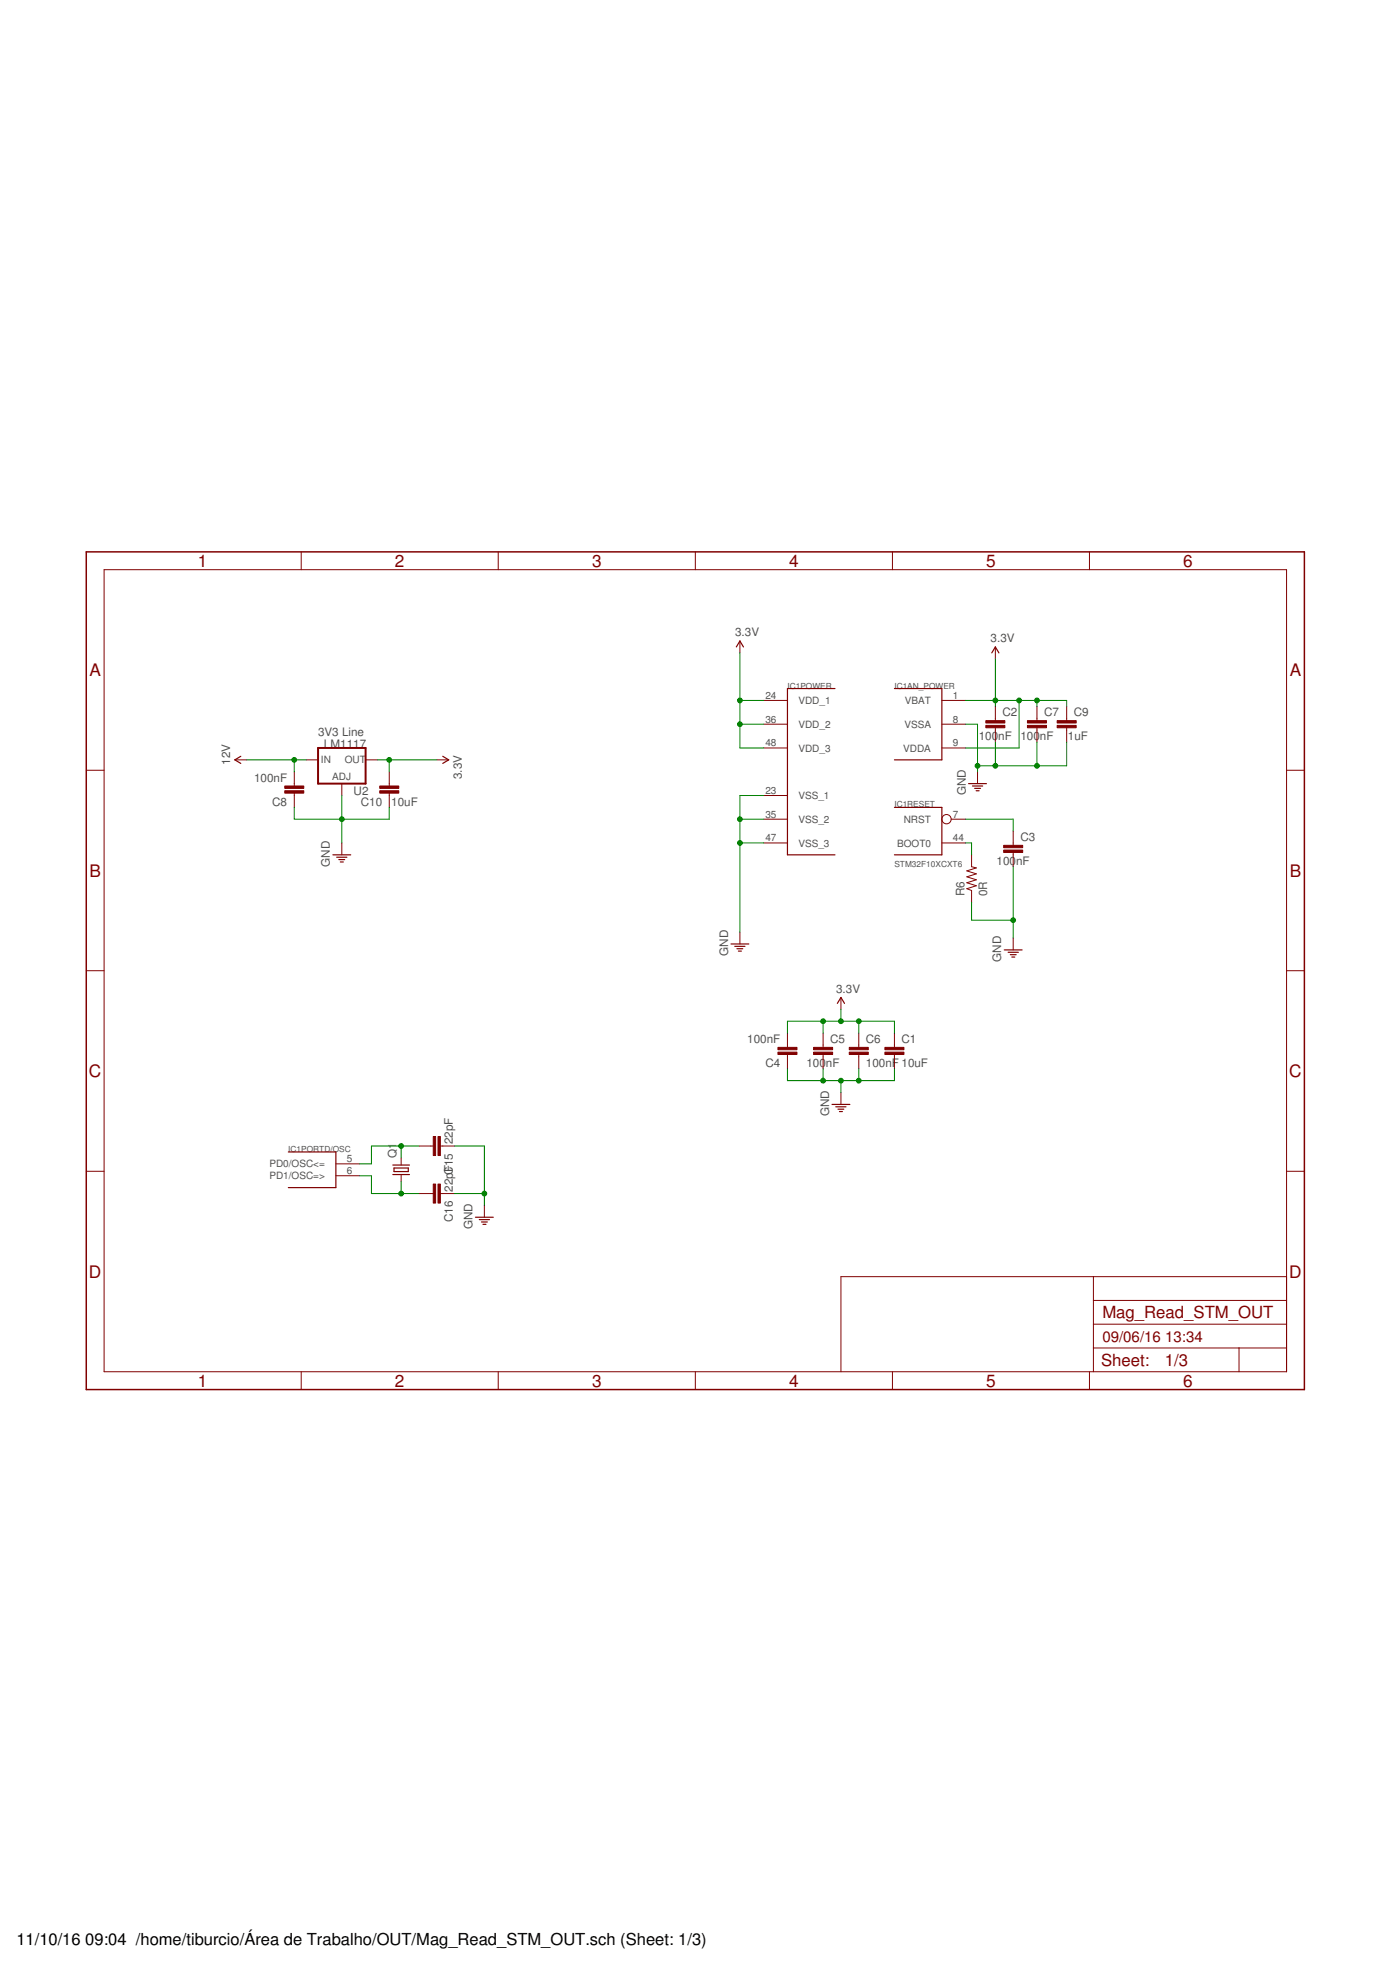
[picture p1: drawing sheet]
<svg xmlns="http://www.w3.org/2000/svg" width="297mm" height="420mm" viewBox="0 0 297 420" stroke-linecap="round" stroke-linejoin="round" font-family="sans-serif">
<g fill="none" stroke="#800000" stroke-width=".25">
<path d="M157.4 138.3l.7-1.3 .8 1.3M211.9 139.5l.8-1.2 .8 1.2M178.4 147.2h-10.1v35.5h10.1M191.1 147.2h10.2v15.2h-10.2M51.5 161.6l-1.3 .8 1.3 .8M94.6 161.6l1.3 .8-1.3 .8M191.1 172.6h10.2v10.1h-10.2M207 167.5h3.8M207.8 168h2.2M208.3 168.5h1.2M208.6 169h.6M71.1 182.7h3.9"/>
<path d="M71.9 183.2h2.2M72.4 183.7h1.3M72.7 184.2h.7M156.2 201.7h3.8M157 202.2h2.2M157.5 202.8h1.2M157.8 203.3h.6M178.9 214.4l.8-1.2 .8 1.2M214.6 203h3.8M215.4 203.5h2.2M215.9 204h1.2M216.2 204.5h.7"/>
<path d="M177.8 236h3.8M178.6 236.5h2.2M179.1 237h1.2M179.4 237.6h.6M61.6 246.2h10.2v7.6h-10.2M83.9 249h3.6M83.9 251h3.6M84.2 249.6h3v.8h-3zM101.6 260.1h3.8M102.4 260.6h2.2M102.9 261.2h1.2M103.2 261.7h.6"/>
</g>
<g fill="none" stroke="#800000" stroke-width=".21">
<path d="M64.4 117.9v3.9M106.5 117.9v3.9M148.6 117.9v3.9M190.7 117.9v3.9M232.8 117.9v3.9M22.2 121.8h252.7v171.4h-252.7zM158.1 137v2.5M212.7 138.3v2.5M163.2 149.7h5.1M163.2 154.8h5.1M163.2 159.9h5.1M201.3 149.7h5.1"/>
<path d="M201.3 154.8h5.1M201.3 159.9h5.1M212.7 151v3M212.7 155.5v3.1M221.6 151v3M221.6 155.5v3.1M227.9 151v3M227.9 155.5v3.1M18.4 164.6h3.8M50.2 162.4h2.5M62.9 164.9v3.1M62.9 169.5v3.1"/>
<path d="M65.4 162.4h2.6M73 167.5v2.5M78.1 162.4h2.5M83.2 164.9v3.1M83.2 169.5v3.1M93.3 162.4h2.6M163.2 170h5.1M163.2 175.1h5.1M203.3 175.1h3.1M208.9 164.9v2.6M216.5 177.6v3.1M274.9 164.6h3.8"/>
<path d="M73 180.1v2.6M158.1 199.2v2.5M163.2 180.1h5.1M201.3 180.1h5.1M207.6 182.7v2.5l1 .3-2 .6 2 .7-2 .6 2 .6-2 .7 2 .6-2 .6 1 .4v2.5M216.5 182.2v3M18.4 207.5h3.8M179.7 213.2v2.5M216.5 200.5v2.5M274.9 207.5h3.8M168.3 220.8v3M168.3 225.4v3"/>
<path d="M175.9 220.8v3M175.9 225.4v3M179.7 233.5v2.5M183.5 220.8v3M183.5 225.4v3M191.1 220.8v3M191.1 225.4v3M18.4 250.3h3.8M71.8 248.7h5.1M71.8 251.3h5.1M85.7 247.5v1.5M85.7 251v1.5"/>
<path d="M89.5 244.9h3.1M89.5 255.1h3.1M94.1 244.9h3.1M94.1 255.1h3.1M103.5 257.6v2.5M274.9 250.3h3.8M233.7 272.8v20.4M233.7 277.9h41.2M274.9 272.8h-95.2v20.4M64.4 293.2v3.8M106.5 293.2v3.8M148.6 293.2v3.8"/>
<path d="M190.7 293.2v3.8M232.8 293.2v3.8M233.7 288.1h41.2M233.7 283h41.2M264.8 288.1v5.1"/>
<circle cx="202.3" cy="175.1" r=".99"/>
</g>
<path d="M18.4 117.9h260.3v179.1h-260.3z" fill="none" stroke="#800000" stroke-width=".32"/>
<g fill="#800000" stroke="#800000" stroke-width=".21">
<path d="M166.2 223.8h4.1v.5h-4.1z"/>
<path d="M166.2 224.9h4.1v.5h-4.1z"/>
<path d="M173.9 224.9h4v.5h-4z"/>
<path d="M173.9 223.8h4v.5h-4z"/>
<path d="M181.5 224.9h4v.5h-4z"/>
<path d="M181.5 223.8h4v.5h-4z"/>
<path d="M214.5 181.7h4v.5h-4z"/>
<path d="M214.5 180.7h4v.5h-4z"/>
<path d="M60.9 168h4v.5h-4z"/>
<path d="M60.9 169h4v.5h-4z"/>
<path d="M81.2 168h4v.5h-4z"/>
<path d="M81.2 169h4v.5h-4z"/>
<path d="M92.6 242.9h.5v4.1h-.5z"/>
<path d="M93.6 242.9h.5v4.1h-.5z"/>
<path d="M92.6 253h.5v4.1h-.5z"/>
<path d="M93.6 253h.5v4.1h-.5z"/>
<path d="M189.1 224.9h4.1v.5h-4.1z"/>
<path d="M189.1 223.8h4.1v.5h-4.1z"/>
<path d="M210.7 155h4v.5h-4z"/>
<path d="M210.7 154h4v.5h-4z"/>
<path d="M219.6 155h4v.5h-4z"/>
<path d="M219.6 154h4v.5h-4z"/>
<path d="M225.9 155h4.1v.5h-4.1z"/>
<path d="M225.9 154h4.1v.5h-4.1z"/>
</g>
<path d="M68 159.9h10.1v7.6h-10.1z" fill="none" stroke="#800000" stroke-width=".42"/>
<g fill="none" stroke="#008000" stroke-width=".21">
<path d="M158.1 139.5v20.4h5.1M158.1 154.8h5.1M158.1 149.7h5.1M206.4 154.8h2.5v10.1M206.4 149.7h21.5v1.3M212.7 140.8v10.2M212.7 158.6v5.1M217.8 149.7v10.2h-11.4M221.6 149.7v1.3M221.6 158.6v5.1M227.9 158.6v5.1h-19M52.7 162.4h12.7"/>
<path d="M62.9 162.4v2.5M62.9 172.6v2.5h20.3v-2.5M73 170v10.1M80.6 162.4h12.7M83.2 162.4v2.5M158.1 175.1h5.1M163.2 170h-5.1v29.2M206.4 175.1h10.1v2.5M158.1 180.1h5.1M206.4 180.1h1.2v2.6M207.6 192.8v3.9h8.9M216.5 185.2v15.3"/>
<path d="M175.9 218.2v2.6M179.7 215.7v2.5M183.5 218.2v2.6M168.3 220.8v-2.6h22.8v2.6M168.3 228.4v2.5h22.8v-2.5M175.9 228.4v2.5M179.7 230.9v2.6M183.5 228.4v2.5M76.9 251.3h2.5v3.8h10.1M85.7 244.9v2.6M85.7 252.5v2.6M89.5 244.9h-10.1v3.8h-2.5"/>
<path d="M97.2 255.1h6.3M97.2 244.9h6.3v12.7"/>
</g>
<g fill="#008000" stroke="#008000" stroke-width=".21">
<circle cx="73" cy="175.1" r=".51"/>
<circle cx="158.1" cy="175.1" r=".51"/>
<circle cx="158.1" cy="180.1" r=".51"/>
<circle cx="208.9" cy="163.7" r=".51"/>
<circle cx="212.7" cy="163.7" r=".51"/>
<circle cx="221.6" cy="163.7" r=".51"/>
<circle cx="216.5" cy="196.7" r=".51"/>
<circle cx="103.5" cy="255.1" r=".51"/>
<circle cx="175.9" cy="230.9" r=".51"/>
<circle cx="183.5" cy="230.9" r=".51"/>
<circle cx="179.7" cy="230.9" r=".51"/>
<circle cx="83.2" cy="162.4" r=".51"/>
<circle cx="158.1" cy="154.8" r=".51"/>
<circle cx="158.1" cy="149.7" r=".51"/>
<circle cx="212.7" cy="149.7" r=".51"/>
<circle cx="221.6" cy="149.7" r=".51"/>
<circle cx="217.8" cy="149.7" r=".51"/>
<circle cx="175.9" cy="218.2" r=".51"/>
<circle cx="183.5" cy="218.2" r=".51"/>
<circle cx="179.7" cy="218.2" r=".51"/>
<circle cx="62.9" cy="162.4" r=".51"/>
<circle cx="85.7" cy="244.9" r=".51"/>
<circle cx="85.7" cy="255.1" r=".51"/>
</g>
<g font-size="3.7" fill="#800000">
<text x="42.3" y="121.1">1</text>
<text x="84.4" y="121.1">2</text>
<text x="126.5" y="121.1">3</text>
<text x="168.6" y="121.1">4</text>
<text x="210.7" y="121.1">5</text>
<text x="252.9" y="121.1">6</text>
<text x="19.1" y="144.5">A</text>
<text x="275.6" y="144.5">A</text>
<text x="19.1" y="187.3">B</text>
<text x="275.6" y="187.3">B</text>
<text x="19" y="230.2">C</text>
<text x="275.5" y="230.2">C</text>
<text x="19" y="273">D</text>
<text x="275.5" y="273">D</text>
<text x="42.3" y="296.4">1</text>
<text x="84.4" y="296.4">2</text>
<text x="126.5" y="296.4">3</text>
<text x="168.6" y="296.4">4</text>
<text x="210.7" y="296.4">5</text>
<text x="252.9" y="296.4">6</text>
</g>
<g font-size="3.6" fill="#800000">
<text x="235.6" y="281.7">Mag_Read_STM_OUT</text>
<text x="235.3" y="292">Sheet:</text>
<text x="248.9" y="291.9">1/3</text>
</g>
<g font-size="3.5">
<text x="3.5" y="415.7">11/10/16</text>
<text x="18.2" y="415.7">09:04 /home/tiburcio/Área de Trabalho/OUT/Mag_Read_STM_OUT.sch (Sheet: 1/3)</text>
</g>
<g font-size="3.2" fill="#800000">
<text x="235.6" y="286.8">09/06/16</text>
<text x="249" y="286.8">13:34</text>
</g>
<g font-size="2.5" fill="#505050">
<text x="157.1" y="136">3.3V</text>
<text x="211.7" y="137.2">3.3V</text>
<text x="214.2" y="153.1">C2</text>
<text x="223.1" y="153.1">C7</text>
<text x="229.5" y="153.1">C9</text>
<text x="68" y="157.3">3V3 Line</text>
<text x="69.2" y="159.8">LM1117</text>
<text x="209.2" y="158.2">100</text>
<text x="213.3" y="158.2">nF</text>
<text x="218" y="158.2">100</text>
<text x="222.2" y="158.2">nF</text>
<text x="228.2" y="158.2">1uF</text>
<text x="49.2" y="163.4" transform="rotate(-90 49.2 163.4)">12V</text>
<text x="54.3" y="167.1">100nF</text>
<text x="98.7" y="166.5" transform="rotate(-90 98.7 166.5)">3.3V</text>
<text x="58.2" y="172.2">C8</text>
<text x="75.6" y="170">U2</text>
<text x="77.1" y="172.2">C10</text>
<text x="83.6" y="172.2">10uF</text>
<text x="206.4" y="170" transform="rotate(-90 206.4 170)">GND</text>
<text x="218" y="179.8">C3</text>
<text x="70.5" y="185.2" transform="rotate(-90 70.5 185.2)">GND</text>
<text x="213" y="184.9">100</text>
<text x="217.1" y="184.9">nF</text>
<text x="206.1" y="191.6" transform="rotate(-90 206.1 191.6)">R6</text>
<text x="210.9" y="191.6" transform="rotate(-90 210.9 191.6)">0R</text>
<text x="155.6" y="204.3" transform="rotate(-90 155.6 204.3)">GND</text>
<text x="214" y="205.6" transform="rotate(-90 214 205.6)">GND</text>
<text x="178.7" y="212.2">3.3V</text>
<text x="159.7" y="222.9">100nF</text>
<text x="177.4" y="222.9">C5</text>
<text x="185" y="222.9">C6</text>
<text x="192.6" y="222.9">C1</text>
<text x="163.5" y="228">C4</text>
<text x="172.3" y="228">100</text>
<text x="176.5" y="228">nF</text>
<text x="185" y="228">100nF 10uF</text>
<text x="177.2" y="238.6" transform="rotate(-90 177.2 238.6)">GND</text>
<text x="96.8" y="244.5" transform="rotate(-90 96.8 244.5)">22pF</text>
<text x="84.7" y="247.5" transform="rotate(-90 84.7 247.5)">Q1</text>
<text x="96.8" y="250.5" transform="rotate(-90 96.8 250.5)">F</text>
<text x="96.8" y="254.7" transform="rotate(-90 96.8 254.7)">22pC15</text>
<text x="96.8" y="261.2" transform="rotate(-90 96.8 261.2)">C16</text>
<text x="101" y="262.7" transform="rotate(-90 101 262.7)">GND</text>
</g>
<g font-size="2.1" fill="#505050">
<text x="163.6" y="149.3">24</text>
<text x="203.6" y="149.3">1</text>
<text x="163.6" y="154.4">36</text>
<text x="170.6" y="150.4">VDD_1</text>
<text x="170.6" y="155.5">VDD_2</text>
<text x="193.3" y="155.5">VSSA</text>
<text x="193.4" y="150.4">VBAT</text>
<text x="203.6" y="154.4">8</text>
<text x="163.6" y="159.5">48</text>
<text x="170.6" y="160.6">VDD_3</text>
<text x="193" y="160.6">VDDA</text>
<text x="203.6" y="159.5">9</text>
<text x="68.6" y="163">IN</text>
<text x="71" y="166.7">ADJ</text>
<text x="73.7" y="163">OUT</text>
<text x="163.6" y="169.6">23</text>
<text x="170.6" y="170.8">VSS_1</text>
<text x="163.6" y="174.7">35</text>
<text x="163.6" y="179.8">47</text>
<text x="170.6" y="175.8">VSS_2</text>
<text x="193.1" y="175.8">NRST</text>
<text x="203.6" y="174.7">7</text>
<text x="203.6" y="179.8">44</text>
<text x="170.6" y="180.9">VSS_3</text>
<text x="191.7" y="180.9">BOOT0</text>
<text x="57.6" y="249.5">PD0/OSC&lt;=</text>
<text x="74.1" y="248.4">5</text>
<text x="74.1" y="250.9">6</text>
<text x="57.6" y="252">PD1/OSC=&gt;</text>
</g>
<g font-size="1.8" fill="#505050">
<text x="168.3" y="147.1">IC1POWER</text>
<text x="191.1" y="147.1">IC1AN_POWER</text>
<text x="191.1" y="172.5">IC1RESET</text>
<text x="191.1" y="185.2">STM32F10XCXT6</text>
<text x="61.6" y="246.2">IC1PORTD/OSC</text>
</g>
</svg>
